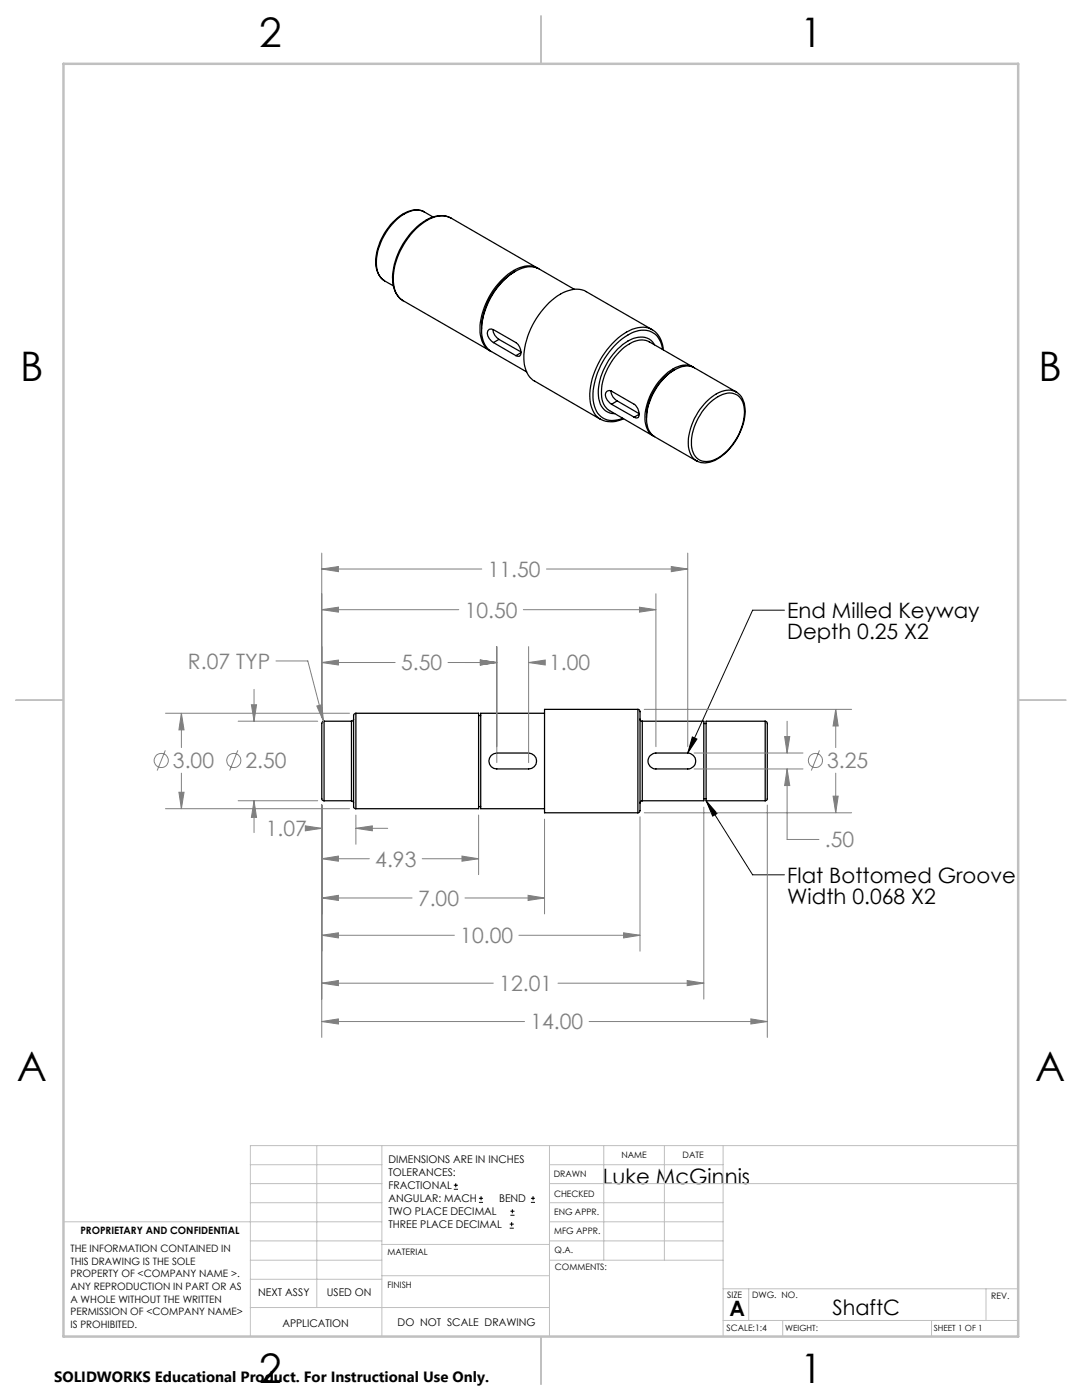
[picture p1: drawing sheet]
<svg xmlns="http://www.w3.org/2000/svg" width="216mm" height="279mm" viewBox="0 0 216 279" stroke-linecap="round" stroke-linejoin="round" font-family="sans-serif">
<g fill="none" stroke="#000" stroke-width=".25">
<path d="M84.6 42.3a4.6 4.6 0 0 0-4.9 .8 12.1 12.1 0 0 0-4.7 10 3.9 3.9 0 0 0 1.7 2.9M86.4 43.3l-1.7-1a3.7 3.7 0 0 0-4 .4 12.2 12.2 0 0 0-5.6 10.5 3.7 3.7 0 0 0 1.6 2.9l1.8 .9M90 43.5a5.4 5.4 0 0 0-5.8 1 14.3 14.3 0 0 0-5.8 12 4.4 4.4 0 0 0 2 3.5M90 43.5a5 5 0 0 0-5.4 .8 14.4 14.4 0 0 0-6 12.6 4.2 4.2 0 0 0 1.8 3.1M90 43.5l17.3 10M102.7 54.3a14 14 0 0 0-6.6 11.4M107.4 53.6a4.6 4.6 0 0 0-4.9 .4 14.7 14.7 0 0 0-6.7 12.3 4.6 4.6 0 0 0 2.1 3.8M114.6 57.7l-7-4a4.6 4.6 0 0 0-4.8 .5 14.4 14.4 0 0 0-6.6 12.9 4.3 4.3 0 0 0 1.9 3.1l7 4M80.4 60h.1M80.4 60l17.4 10M98.4 65.8a2.42 2.42 0 0 0 1.2 1.9M98.5 68.4a2.22 2.22 0 0 1-1.2-2.4l.3-.3h.4l.5 .1 4.4 2.6a2.07 2.07 0 0 1 .8 2.7l-.8-.1"/>
<path d="M98.5 68.4l4.4 2.6M99.6 67.7l4.4 2.5M99.6 67.7l-1.1 .7M104 70.4l-1.1 .6M122 78l-.1 .1a2.39 2.39 0 0 0 1.3 1.9M130.1 65.8a4.9 4.9 0 0 1 2.3 4M130.1 65.8l-13.1-7.6a5 5 0 0 0-5.2 .5 15.9 15.9 0 0 0-7.2 13.4 4.8 4.8 0 0 0 2.1 4l13.1 7.6M130.1 65.8a5.4 5.4 0 0 0-5.7 .9 16 16 0 0 0-6.7 13.1 4.9 4.9 0 0 0 2.1 3.8M130.6 68.8a3.2 3.2 0 0 0-4.3-1.2 12.5 12.5 0 0 0-6.9 11.5 3.3 3.3 0 0 0 3.3 3.4M132.2 69.7a4 4 0 0 0-5.8-3.4 14.8 14.8 0 0 0-8 13.6 3.9 3.9 0 0 0 4.2 4l1.6-.4M132.6 75.4a6.2 6.2 0 0 1 5.3-2.3l9 5.1a4.5 4.5 0 0 0-5 1.1 12.1 12.1 0 0 0-4.5 9.9 3.7 3.7 0 0 0 1.6 2.8l-8.4-4.8a4.1 4.1 0 0 1-1.6-4 12.5 12.5 0 0 1 3.6-7.8zM134.4 73.9a11.7 11.7 0 0 0-5.4 9.4"/>
<path d="M138.3 73.2l-8.7-5a4 4 0 0 0-4.5 .7 12.1 12.1 0 0 0-5 10.3 3.5 3.5 0 0 0 1.5 2.8M138.4 73.3a3.7 3.7 0 0 0-4.1 .3 12.2 12.2 0 0 0-5.6 10.6 3.5 3.5 0 0 0 1.8 2.9M146.9 78.2a4.7 4.7 0 0 1 1.7 5.1 11.7 11.7 0 0 1-6.5 8.8 3.6 3.6 0 0 1-3.1-.2M121.6 82h.1M121.6 82l8.7 5M122 80.7a1.84 1.84 0 0 1-1-2.5 .74 .74 0 0 1 1-.1l4.5 2.6a1.99 1.99 0 0 1 .8 2.7h-.4l-.4-.1M122 80.7l4.5 2.6M123.2 80l4.3 2.5M123.2 80l-1.2 .7M124.4 83.6a5 5 0 0 1-4.6 0M127.5 82.7l-1 .6M139 92h.1"/>
<path d="M141.3 80.7a6.3 6.3 0 0 1 4.7-2.2 3.1 3.1 0 0 1 2.5 3.2 11.2 11.2 0 0 1-6.2 10.2 3 3 0 0 1-4.3-3 11.6 11.6 0 0 1 3.3-8.2zM64.7 143.9l-.5 .4v15.2l.1 .2 .4 .1M64.7 143.9v15.9M64.7 143.9h5.4M64.7 159.8h5.4M70.1 159.8l.3 .1 .2 .4M70.1 143.9v15.9M70.6 143.5a.37 .37 0 0 1-.5 .4M71 142.3l-.4 .4v18.3l.1 .3 .3 .1M71 142.3h24.5v19.1h-24.5M71 142.3v19.1M95.5 142.8h.4"/>
<path d="M98 150.8l.5-.4 .6-.1h6.4a1.59 1.59 0 0 1 1.6 1.6 1.59 1.59 0 0 1-1.6 1.6h-6.4a1.58 1.58 0 0 1-1.4-1 1.58 1.58 0 0 1 .3-1.7zM108.7 142.3h-12.8v19.1h12.8M127.3 141.6h.2l.2 .3v20l-.2 .2-.2 .1M127.3 141.6h-18.6v20.6h18.6M127.3 141.6v20.6M127.7 143.5l.1 .3 .4 .1M128.2 159.8l-.4 .1-.1 .4M128.2 143.9h12.2v15.9h-12.2M128.2 143.9v15.9M129.8 150.8l.5-.4 .6-.1h6.3a1.59 1.59 0 0 1 1.6 1.6 1.59 1.59 0 0 1-1.6 1.6h-6.3a1.58 1.58 0 0 1-1.5-1 1.58 1.58 0 0 1 .4-1.7zM140.4 144.4h.5M140.4 159.4h.5"/>
<path d="M152.7 143.9l.3 .2 .1 .2v15.1a.37 .37 0 0 1-.4 .4M152.7 143.9h-11.8v15.9h11.8M152.7 143.9v15.9M95.5 161h.4"/>
</g>
<g fill="none" stroke="#808080" stroke-width=".2">
<path d="M64.2 113.6l3.3-.5v1zM64.2 110.4v32.7M64.2 113.6h31.9M109 113.6h28.2M130.9 118.5v30.5M133.9 113.1l3.3 .5-3.3 .5zM137.2 110.4v38.6M50.7 137.6v6.3M55.1 131.9h6.3l3.2 12.1M64.2 132.2l3.3-.5v1zM64.2 121.7l3.3-.5v1zM64.2 132.2h14.6"/>
<path d="M64.2 121.7h27.3M89.4 132.2h9.7M95.8 131.7l3.3 .5-3.3 .5zM99.1 129v23.2M104.4 121.7h26.5M105.5 132.2l3.3-.5v1zM105.5 132.2h2.9M105.5 129v23.2M127.6 121.2l3.3 .5-3.3 .5zM33 149.8l-1.6 4M33 142.3h36.7M35.7 158.1h1l-.5 3.3z"/>
<path d="M36.2 142.3l.5 3.4h-1zM36.2 142.3v6.9M36.2 154.3v7.1M47.4 149.8l-1.6 4M47.5 159.8h15.9M47.5 143.9h15.9M50.2 140.7h1l-.5 3.2zM50.7 159.8l.5 3.3h-1zM50.7 159.8v6.4M63.2 140.9l1-.2 .4 3.3zM128.6 141.6h41.3M138.5 153.5h21.7"/>
<path d="M138.5 150.3h21.7M156.6 147h1l-.5 3.3zM157.1 153.5l.5 3.3h-1zM157.1 153.5v14h6.3M157.1 143.9v6.4M163.5 149.8l-1.6 4M166.2 158.9h1.1l-.5 3.3zM166.8 141.6l.5 3.3h-1.1zM166.8 141.6v7.6M166.8 154.3v7.9M33 161.4h36.7M60.9 164.8l3.3 .5-3.3 .5z"/>
<path d="M62.4 165.3h1.8M64.2 171.4l3.3-.5v1zM64.2 179.2l3.3-.5v1zM64.2 160.7v46.3M64.2 171.4h9.5M64.2 179.2h18M71 165.3l3.3-.5v1zM71 162.7v5.8M71 165.3h6.4M84.2 171.4h11.3M92.2 170.9l3.3 .5-3.3 .5zM92.8 179.2h15.9"/>
<path d="M95.5 162.7v11.9M105.4 178.7l3.3 .5-3.3 .5zM108.7 163.5v18.9M127.7 163v26.8M128.6 162.2h41.3M140.4 161.1v38.3M153.1 160.7v46.3M64.2 186.7l3.3-.5v1zM64.2 196.2l3.3-.5v1zM64.2 186.7h26.5M64.2 196.2h34.2M103.5 186.7h24.2"/>
<path d="M111.3 196.2h29.1M124.4 186.2l3.3 .5-3.3 .5zM137.1 195.7l3.3 .5-3.3 .5zM64.2 203.9l3.3-.6v1.1zM64.2 203.9h40.5M117.5 203.9h35.6M149.8 203.3l3.3 .6-3.3 .5z"/>
<circle cx="32.2" cy="151.8" r="1.41"/>
<circle cx="46.6" cy="151.8" r="1.4"/>
<circle cx="162.7" cy="151.8" r="1.4"/>
</g>
<g fill="none" stroke="#000" stroke-width=".2">
<path d="M156.5 121.8h-6.3l-13 28.5M138.1 147.1l1 .4-1.9 2.8zM140.9 159.8l2.2 2.5-.9 .6zM140.9 159.8l9.3 14.8h6.3M90.6 237.3h.8M90.6 236.5h.8M90.9 236.1v.9M95.6 240h.8M95.6 239.1h.8M96 238.7v.8M105.9 240h.9M105.9 239.1h.9"/>
<path d="M106.4 238.7v.8M101.7 245.1h.8M101.7 244.3h.8M101.8 242.5h.9M101.8 241.7h.9M102.1 243.9v.8M102.2 241.3v.8"/>
</g>
<g fill="none" stroke="#c0c0c0" stroke-width=".2">
<path d="M50 232.4h26.2M50 236.2h26.2M63.2 228.6v32.3M76.2 228.6v38.1M109.6 228.6v38.1M109.6 232.4h34.7M109.6 236.2h93.6M120.5 228.6v22.9M132.6 228.6v22.9M144.3 228.6v38.1M203.2 228.6h-153.2v38.1M12.7 243.8h63.5"/>
<path d="M50 251.5h26.2M50 240h26.2M50 247.6h26.2M50 255.3h26.2M76.2 254.6h33.4M76.2 248.4h33.4M109.6 251.5h34.7M109.6 243.8h34.7M109.6 240h34.7M109.6 247.6h34.7M144.3 257.2h58.9M149.4 257.2v6.3"/>
<path d="M196.7 257.2v6.3M50 260.9h59.6M144.3 263.5h58.9M156.2 263.5v3.2M185.9 263.5v3.2"/>
</g>
<path d="M107.9 3.2v9.5M3.1 139.7h9.6M203.2 139.7h9.5M107.9 266.7v9.6" fill="none" stroke="#c0c0c0" stroke-width=".25"/>
<path d="M12.7 12.7h190.5v254h-190.5z" fill="none" stroke="#c0c0c0" stroke-width=".5"/>
<path d="M138.1 147.1l1 .4-1.9 2.8zM140.9 159.8l2.2 2.5-.9 .6z" fill="#000"/>
<path d="M50.7 159.8l.5 3.3h-1zM50.2 140.7h1l-.5 3.2zM35.7 158.1h1l-.5 3.3zM36.2 142.3l.5 3.4h-1zM166.2 158.9h1.1l-.5 3.3zM166.8 141.6l.5 3.3h-1.1zM60.9 164.8l3.3 .5-3.3 .5zM71 165.3l3.3-.5v1zM64.2 171.4l3.3-.5v1zM92.2 170.9l3.3 .5-3.3 .5zM64.2 179.2l3.3-.5v1zM105.4 178.7l3.3 .5-3.3 .5zM64.2 186.7l3.3-.5v1zM124.4 186.2l3.3 .5-3.3 .5zM64.2 196.2l3.3-.5v1zM137.1 195.7l3.3 .5-3.3 .5zM64.2 203.9l3.3-.6v1.1zM149.8 203.3l3.3 .6-3.3 .5zM64.2 132.2l3.3-.5v1zM95.8 131.7l3.3 .5-3.3 .5zM95.8 131.7l3.3 .5-3.3 .5zM105.5 132.2l3.3-.5v1zM64.2 121.7l3.3-.5v1zM127.6 121.2l3.3 .5-3.3 .5zM64.2 113.6l3.3-.5v1zM133.9 113.1l3.3 .5-3.3 .5zM157.1 153.5l.5 3.3h-1zM156.6 147h1l-.5 3.3zM63.2 140.9l1.4 3.1-.4-3.3z" fill="#808080"/>
<g font-size="8.1">
<text x="51.7" y="9.3">2</text>
<text x="159.7" y="9.3">1</text>
<text x="4" y="76">B</text>
<text x="207.2" y="76">B</text>
<text x="3.3" y="215.7">A</text>
<text x="206.5" y="215.7">A</text>
<text x="51.7" y="276">2</text>
<text x="159.7" y="276">1</text>
</g>
<g font-size="4.2" fill="#808080">
<text x="97.3" y="115.2">11.50</text>
<text x="92.7" y="123.3">10.50</text>
<text x="37.5" y="133.5">R.07 TYP</text>
<text x="80" y="133.8">5.50</text>
<text x="109.6" y="133.8">1.00</text>
<text x="34.5" y="153.3">3.00</text>
<text x="49" y="153.3">2.50</text>
<text x="165.1" y="153.3">3.25</text>
<text x="53" y="166.9">1.07</text>
<text x="74.9" y="173">4.93</text>
<text x="164.6" y="169.1">.50</text>
<text x="83.4" y="180.8">7.00</text>
<text x="91.8" y="188.2">10.00</text>
<text x="99.6" y="197.8">12.01</text>
<text x="105.8" y="205.4">14.00</text>
</g>
<g font-size="4.2">
<text x="157.1" y="123.4">End Milled Keyway</text>
<text x="157.1" y="127.5">Depth 0.25 X2</text>
<text x="157.1" y="176.2">Flat Bottomed Groove</text>
<text x="157.1" y="180.4">Width 0.068 X2</text>
<text x="120.3" y="236.3">Luke McGinnis</text>
<text x="145.6" y="262.7">A</text>
<text x="166.1" y="262.4">ShaftC</text>
</g>
<text font-size="3" x="10.8" y="275.7">SOLIDWORKS Educational Product. For Instructional Use Only.</text>
<g font-size="2.1">
<text x="77.5" y="232.2">DIMENSIONS ARE IN INCHES</text>
<text x="77.5" y="234.7">TOLERANCES:</text>
<text x="77.5" y="237.3">FRACTIONAL</text>
<text x="77.5" y="239.9">ANGULAR: MACH</text>
<text x="99.6" y="239.9">BEND</text>
<text x="77.5" y="242.5">TWO PLACE DECIMAL</text>
<text x="77.5" y="245.1">THREE PLACE DECIMAL</text>
<text x="51.5" y="258.7">NEXT ASSY</text>
<text x="65.2" y="258.6">USED ON</text>
<text x="56.3" y="264.8">APPLICATION</text>
<text x="79.3" y="264.6">DO NOT SCALE DRAWING</text>
</g>
<g font-size="2">
<text x="14.1" y="249.9">THE INFORMATION CONTAINED IN</text>
<text x="16" y="246.3">PROPRIETARY AND CONFIDENTIAL</text>
<text x="14.1" y="252.4">THIS DRAWING IS THE SOLE</text>
<text x="14.1" y="254.9">PROPERTY OF &lt;COMPANY NAME &gt;.</text>
<text x="14.1" y="257.5">ANY REPRODUCTION IN PART OR AS</text>
<text x="14.1" y="260">A WHOLE WITHOUT THE WRITTEN</text>
<text x="14.1" y="262.5">PERMISSION OF &lt;COMPANY NAME&gt;</text>
<text x="14.1" y="265">IS PROHIBITED.</text>
</g>
<g font-size="1.8">
<text x="124" y="231.1">NAME</text>
<text x="136.2" y="231.1">DATE</text>
<text x="110.5" y="234.8">DRAWN</text>
<text x="110.5" y="238.9">CHECKED</text>
<text x="110.6" y="242.5">ENG APPR.</text>
<text x="77.3" y="250.5">MATERIAL</text>
<text x="110.6" y="246.3">MFG APPR.</text>
<text x="110.7" y="250">Q.A.</text>
<text x="77.3" y="257">FINISH</text>
<text x="110.7" y="253.5">COMMENTS:</text>
<text x="145.1" y="259">SIZE</text>
<text x="150.1" y="259.1">DWG. NO.</text>
<text x="197.8" y="259.2">REV.</text>
<text x="145" y="265.7">SCALE:1:4</text>
</g>
<g font-size="1.7">
<text x="156.7" y="265.7">WEIGHT:</text>
<text x="186.3" y="265.7">SHEET 1 OF 1</text>
</g>
</svg>
